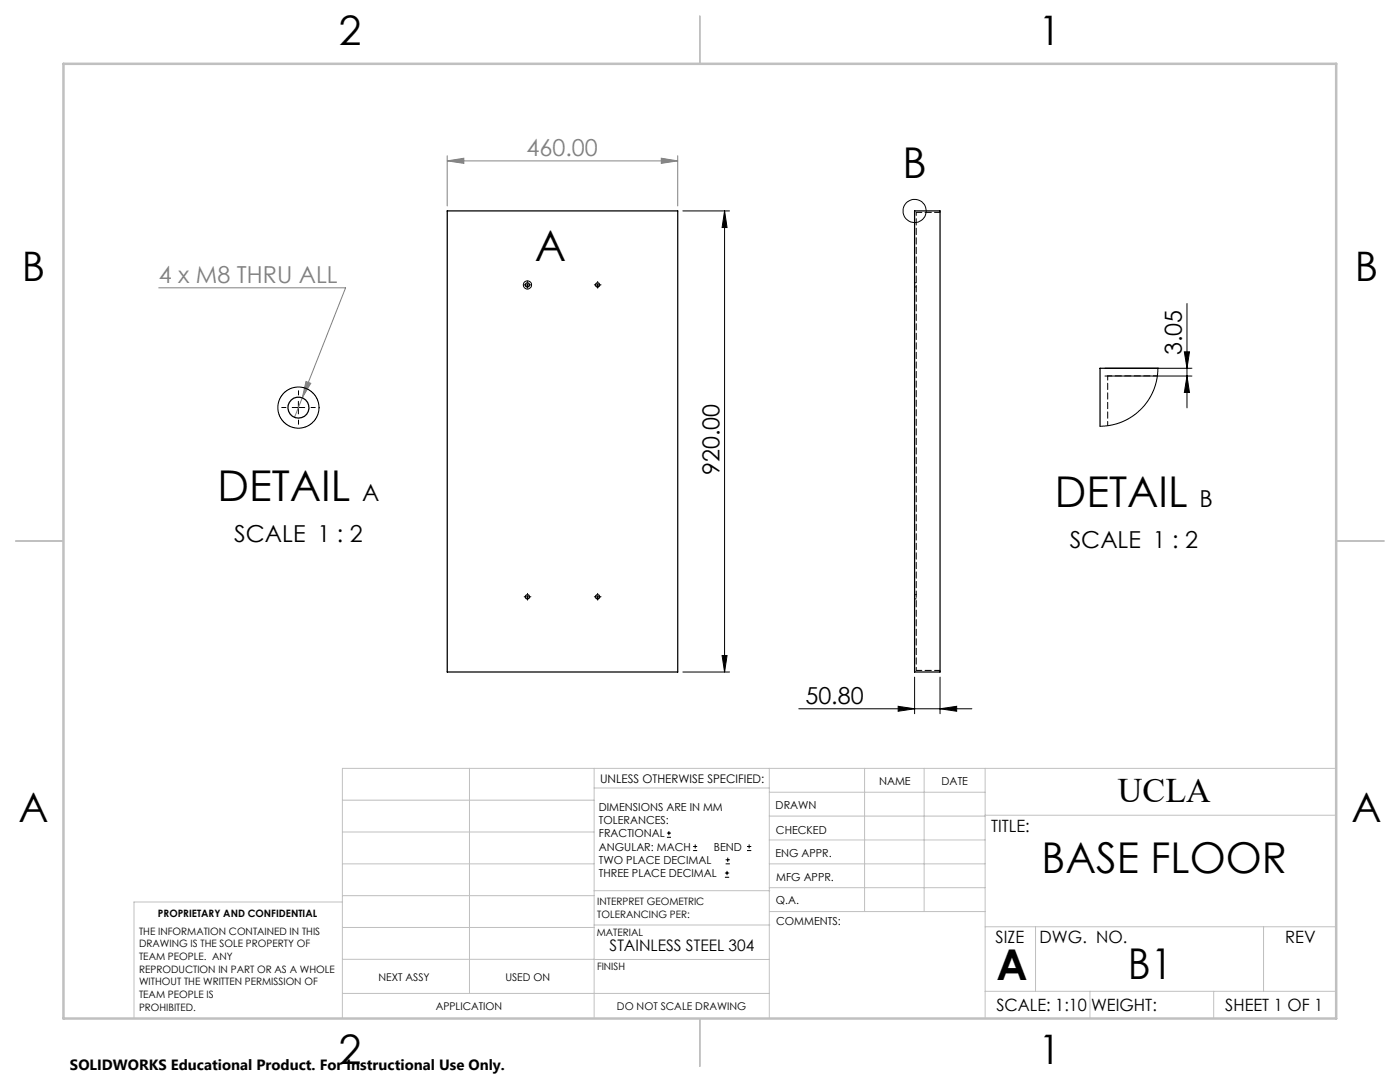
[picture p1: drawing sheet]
<svg xmlns="http://www.w3.org/2000/svg" width="279mm" height="216mm" viewBox="0 0 279 216" stroke-linecap="round" stroke-linejoin="round" font-family="sans-serif">
<g fill="none" stroke="#000" stroke-width=".2">
<path d="M105 56.9h.5M105.3 56.6v.5M119 56.9h.5M119.3 56.6v.5M136.3 42.1h9.3M144.6 42.1v92M144.6 42.1l.5 3.3h-1zM220.5 75h17.4M220.5 73.5h17.4M236.4 70.2h1l-.5 3.3zM236.9 60.6v20.8M236.9 75l.5 3.3h-1z"/>
<path d="M58.3 81.3h2.5M59.5 80.1v2.5M105 119.1h.5M105.3 118.9v.4M119 119.1h.5M119.3 118.9v.4M136.3 134.1h9.3M144.1 130.8h1l-.5 3.3zM182.5 135.1v7.3M187.6 135.1v7.3M159.4 141.4h34.6M179.2 140.9l3.3 .5-3.3 .5z"/>
<path d="M187.6 141.4l3.3-.5v1zM133.1 167.1h.8M133.1 166.2h.8M133.5 165.8v.9M138.3 169.7h.8M138.3 168.9h.8M138.7 168.5v.8M144.7 175h.8M144.7 174.2h.8M144.8 172.4h.9M144.8 171.6h.9M145.1 173.8v.8"/>
<path d="M145.2 171.1v.9M149.1 169.7h.8M149.1 168.9h.8M149.5 168.5v.8"/>
<circle cx="105.3" cy="56.8" r=".82"/>
<circle cx="182.5" cy="42.1" r="2.31"/>
</g>
<path d="M89.3 32.1l3.3-.5v1zM89.3 31.1v10M89.3 32.1h46M132 31.6l3.3 .5-3.3 .5zM135.3 31.1v10M31.7 57.4h37.3l-10.2 25.9M61.1 76.1l.9 .4-1.7 2.9z" fill="none" stroke="#808080" stroke-width=".2"/>
<g fill="none" stroke="#000" stroke-width=".2" stroke-dasharray="15.2 1.3 1.3 1.3">
<path d="M104.8 56.8h-.2M105.3 56.3v-.1M105.3 57.3v.2M105.8 56.8h.1M118.8 56.8h-.2M119.3 56.3v-.1M119.3 57.3v.2M119.8 56.8h.1M59.6 78.8v-.8M57.1 81.3h-.9M59.6 83.8v.9M62.1 81.3h.8"/>
<path d="M104.8 119.1h-.2M105.3 118.6v-.2M105.3 119.6v.1M105.8 119.1h.1M118.8 119.1h-.2M119.3 118.6v-.2M119.3 119.6v.1M119.8 119.1h.1"/>
</g>
<g fill="none" stroke="#c0c0c0" stroke-width=".2">
<path d="M68.3 159.7h50.3M93.7 153.3v44.9M118.6 153.3v49.9M118.6 157.2h34.9M153.5 153.3v49.9M153.5 158.1h43.1M172.5 153.3v28.6M184.4 153.3v28.6M196.6 153.3v49.9M266.7 153.3h-198.4v49.9M68.3 178.7h50.3M68.3 172.4h50.3"/>
<path d="M68.3 166h50.3M68.3 180h-41.6v23.2M118.6 177.7h35M153.5 167.6h43.1M153.5 162.8h43.1M153.5 172.4h43.1M153.5 177.1h43.1M196.6 162.7h70.1M68.3 198.2h85.2M68.3 191.4l85.2 .1M68.3 185.1h50.3M118.6 184.6h35"/>
<path d="M153.6 181.9h43M196.6 197.8h70.1M196.6 184.9h70.1M206.7 184.9v12.9M217.5 197.8v5.4M242.2 197.8v5.4M252.2 184.9v12.9"/>
</g>
<path d="M139.7 3.2v9.5M3.1 107.9h9.6M266.7 107.9h9.5M139.7 203.2v9.6" fill="none" stroke="#c0c0c0" stroke-width=".25"/>
<path d="M12.7 12.7h254v190.5h-254z" fill="none" stroke="#c0c0c0" stroke-width=".5"/>
<g fill="#000">
<path d="M144.6 42.1l.5 3.3h-1zM144.1 130.8h1l-.5 3.3z"/>
<path d="M236.9 75l.5 3.3h-1zM236.4 70.2h1l-.5 3.3z"/>
<path d="M179.2 140.9l3.3 .5-3.3 .5zM187.6 141.4l3.3-.5v1z"/>
</g>
<g fill="#808080">
<path d="M61.1 76.1l.9 .4-1.7 2.9z"/>
<path d="M132 31.6l3.3 .5-3.3 .5zM89.3 32.1l3.3-.5v1z"/>
</g>
<g fill="none" stroke="#000" stroke-width=".25">
<path d="M89.3 42.1h46v92h-46zM182.5 42.1h5.1v92h-5.1zM231.1 73.5h-11.6v11.6"/>
<circle cx="105.3" cy="56.9" r=".43"/>
<circle cx="119.3" cy="56.9" r=".43"/>
<circle cx="59.6" cy="81.3" r="2.09"/>
<circle cx="105.3" cy="119.1" r=".43"/>
<circle cx="119.3" cy="119.1" r=".43"/>
</g>
<path d="M187.6 42.4h-4.7M187.6 133.8h-4.7" fill="none" stroke="#000" stroke-width=".2" stroke-dasharray="1.3 .6" stroke-dashoffset=".2"/>
<path d="M182.9 42.4v91.4" fill="none" stroke="#000" stroke-width=".2" stroke-dasharray="1.3 .6" stroke-dashoffset=".7"/>
<path d="M182.5 57.3h.4M182.9 56.4h-.4M182.5 119.5h.4M182.9 118.7h-.4" fill="none" stroke="#000" stroke-width=".2" stroke-dasharray="1.3 .6"/>
<g fill="none" stroke="#000" stroke-width=".2">
<path d="M231.1 73.5l-.2 2-.5 2-1 1.9-1.3 1.8-1.9 1.8-2 1.1-2.3 .7-2.4 .3M231.1 73.5h.1"/>
<circle cx="59.6" cy="81.3" r="4.1"/>
</g>
<path d="M221.1 75v9.9M231 75h-9.9" fill="none" stroke="#000" stroke-width=".2" stroke-dasharray="1.3 .6" stroke-dashoffset=".4"/>
<g font-size="8.5">
<text x="180.1" y="35.5">B</text>
<text x="106.7" y="52">A</text>
<text x="43.4" y="100">DETAIL</text>
<text x="210.5" y="101.2">DETAIL</text>
<text x="207.9" y="174.2">BASE FLOOR</text>
<text x="198.9" y="195.5">A</text>
<text x="225.1" y="195.4">B1</text>
</g>
<g font-size="8.1">
<text x="67.6" y="8.9">2</text>
<text x="207.3" y="8.9">1</text>
<text x="4.4" y="56.2">B</text>
<text x="270.4" y="56.2">B</text>
<text x="3.7" y="164.1">A</text>
<text x="269.7" y="164.1">A</text>
<text x="67.6" y="212.4">2</text>
<text x="207.3" y="212.4">1</text>
</g>
<text font-size="6.9" x="223.1" y="160.1">UCLA</text>
<g font-size="4.7" fill="#808080">
<text x="105.1" y="31.1">460.00</text>
<text x="31.7" y="56.4">4 x M8 THRU ALL</text>
</g>
<g font-size="4.7">
<text x="235.9" y="70.9" transform="rotate(-90 235.9 70.9)">3.05</text>
<text x="143.6" y="94.8" transform="rotate(-90 143.6 94.8)">920.00</text>
<text x="72.3" y="100">A</text>
<text x="239.4" y="101.2">B</text>
<text x="46.8" y="108.2">SCALE 1 : 2</text>
<text x="213.5" y="109.4">SCALE 1 : 2</text>
<text x="160.7" y="140.4">50.80</text>
</g>
<g font-size="3.4">
<text x="197.8" y="166">TITLE:</text>
<text x="198.7" y="188.1">SIZE</text>
<text x="207.5" y="188.1">DWG. NO.</text>
<text x="256.5" y="188.2">REV</text>
<text x="198.8" y="201.7">SCALE: 1:10</text>
<text x="217.7" y="201.8">WEIGHT:</text>
<text x="244.5" y="201.7">SHEET 1 OF 1</text>
</g>
<text font-size="3.2" x="121.7" y="189.8">STAINLESS STEEL 304</text>
<text font-size="3" x="14" y="213.5">SOLIDWORKS Educational Product. For Instructional Use Only.</text>
<text font-size="2.4" x="119.8" y="156.2">UNLESS OTHERWISE SPECIFIED:</text>
<g font-size="2.2">
<text x="119.5" y="161.8">DIMENSIONS ARE IN MM</text>
<text x="154.8" y="161.4">DRAWN</text>
<text x="175.4" y="156.6">NAME</text>
<text x="187.9" y="156.7">DATE</text>
<text x="119.5" y="164.4">TOLERANCES:</text>
<text x="119.5" y="167.1">FRACTIONAL</text>
<text x="154.9" y="166.3">CHECKED</text>
<text x="119.5" y="169.7">ANGULAR: MACH</text>
<text x="119.5" y="172.4">TWO PLACE DECIMAL</text>
<text x="142.5" y="169.7">BEND</text>
<text x="154.8" y="171">ENG APPR.</text>
<text x="119.5" y="175">THREE PLACE DECIMAL</text>
<text x="154.9" y="175.7">MFG APPR.</text>
<text x="154.9" y="180.4">Q.A.</text>
<text x="154.9" y="184.6">COMMENTS:</text>
</g>
<g font-size="2.1">
<text x="75.5" y="195.7">NEXT ASSY</text>
<text x="100.9" y="195.7">USED ON</text>
<text x="86.9" y="201.5">APPLICATION</text>
<text x="123.1" y="201.6">DO NOT SCALE DRAWING</text>
</g>
<g font-size="2">
<text x="31.5" y="182.9">PROPRIETARY AND CONFIDENTIAL</text>
<text x="119.2" y="180.6">INTERPRET GEOMETRIC</text>
<text x="119.2" y="183.1">TOLERANCING PER:</text>
<text x="27.8" y="186.5">THE INFORMATION CONTAINED IN THIS</text>
<text x="27.8" y="189">DRAWING IS THE SOLE PROPERTY OF</text>
<text x="27.8" y="191.6">TEAM PEOPLE. ANY</text>
<text x="119.1" y="186.7">MATERIAL</text>
<text x="27.8" y="194.1">REPRODUCTION IN PART OR AS A WHOLE</text>
<text x="27.8" y="196.6">WITHOUT THE WRITTEN PERMISSION OF</text>
<text x="119.1" y="193.5">FINISH</text>
<text x="27.8" y="199.1">TEAM PEOPLE IS</text>
<text x="27.8" y="201.7">PROHIBITED.</text>
</g>
</svg>
